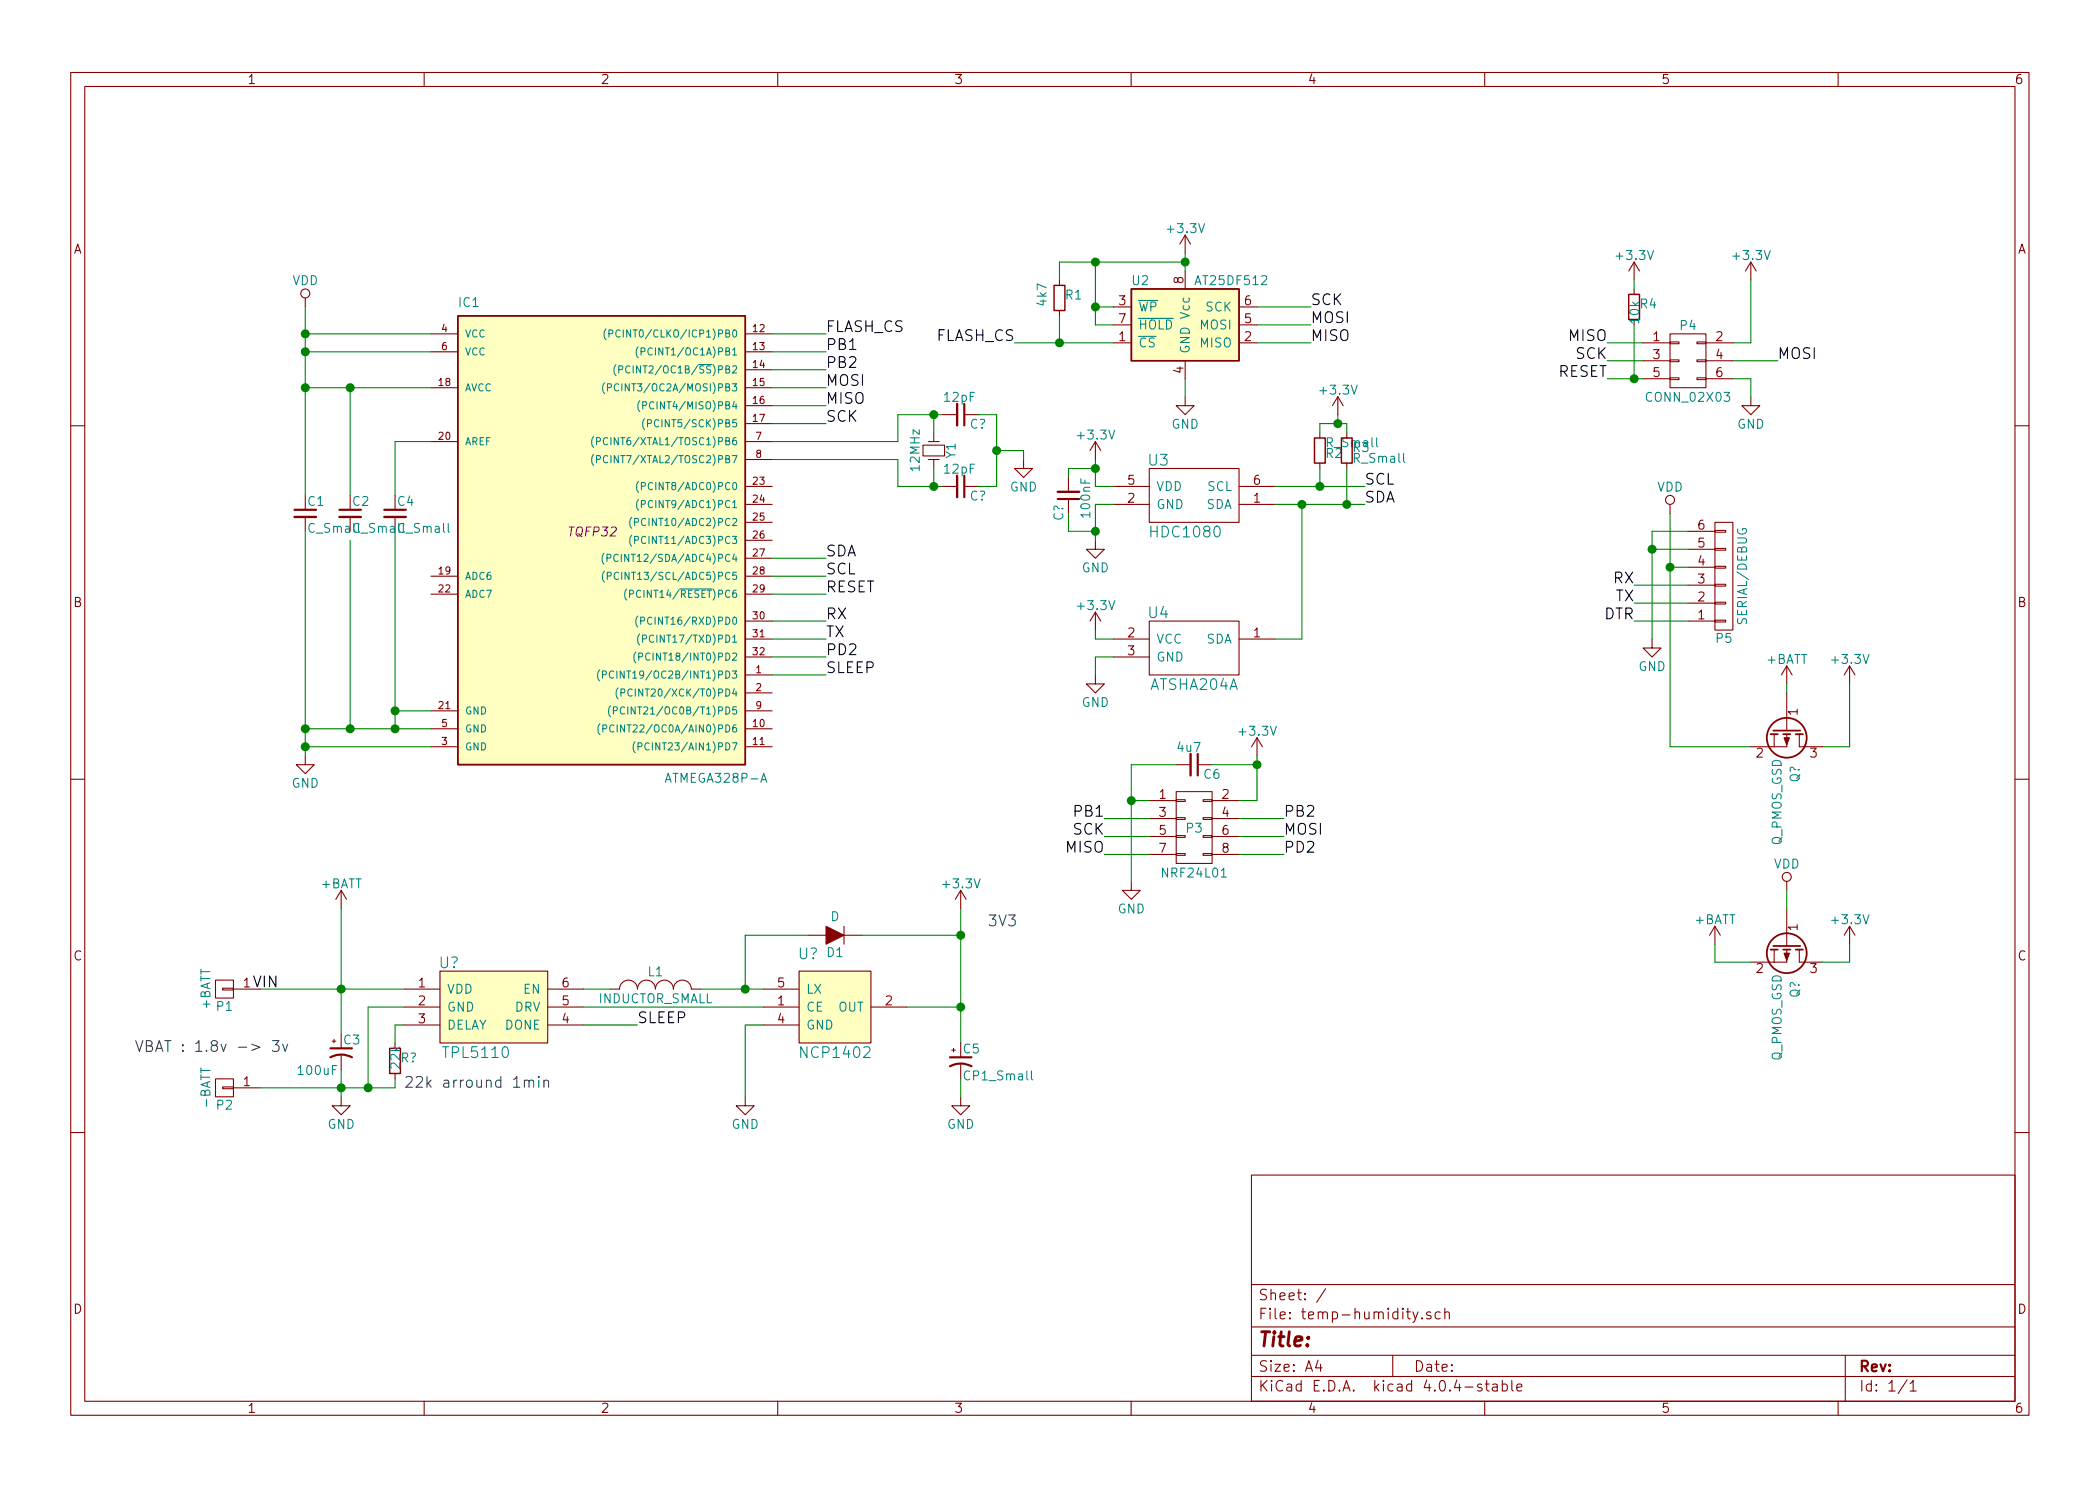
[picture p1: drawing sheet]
EESchema Schematic File Version 2
LIBS:power
LIBS:device
LIBS:transistors
LIBS:conn
LIBS:linear
LIBS:regul
LIBS:74xx
LIBS:cmos4000
LIBS:adc-dac
LIBS:memory
LIBS:xilinx
LIBS:microcontrollers
LIBS:dsp
LIBS:microchip
LIBS:analog_switches
LIBS:motorola
LIBS:texas
LIBS:intel
LIBS:audio
LIBS:interface
LIBS:digital-audio
LIBS:philips
LIBS:display
LIBS:cypress
LIBS:siliconi
LIBS:opto
LIBS:atmel
LIBS:contrib
LIBS:valves
LIBS:hdc1080
LIBS:atsha204a
LIBS:ncp1402
LIBS:tpl5110
LIBS:temp-humidity-cache
EELAYER 25 0
EELAYER END
$Descr A4 11693 8268
encoding utf-8
Sheet 1 1
Title ""
Date ""
Rev ""
Comp ""
Comment1 ""
Comment2 ""
Comment3 ""
Comment4 ""
$EndDescr
$Comp
L HDC1080 U3
U 1 1
P 6650 2800
F 0 "U3" H 6450 3050 60  0000 C CNN
F 1 "HDC1080" H 6600 2650 60  0000 C CNN
F 2 "" H 7450 3150 60  0001 C CNN
F 3 "" H 7450 3150 60  0001 C CNN
	1    6650 2800
	1    0    0    -1  
$EndComp
$Comp
L ATMEGA328P-A IC1
U 1 1
P 3300 2950
F 0 "IC1" H 2550 4200 50  0000 L BNN
F 1 "ATMEGA328P-A" H 3700 1550 50  0000 L BNN
F 2 "TQFP32" H 3300 2950 50  0000 C CIN
F 3 "" H 3300 2950 50  0000 C CNN
	1    3300 2950
	1    0    0    -1  
$EndComp
$Comp
L ATSHA204A U4
U 1 1
P 6650 3600
F 0 "U4" H 6450 3800 60  0000 C CNN
F 1 "ATSHA204A" H 6650 3400 60  0000 C CNN
F 2 "TO_SOT_Packages_SMD:SOT-23_Handsoldering" H 6650 3500 60  0001 C CNN
F 3 "" H 6650 3500 60  0001 C CNN
	1    6650 3600
	1    0    0    -1  
$EndComp
$Comp
L 25LC_EEPROM U2
U 1 1
P 6600 1800
F 0 "U2" H 6300 2050 50  0000 L CNN
F 1 "AT25DF512" H 6650 2050 50  0000 L CNN
F 2 "Housings_SOIC:SOIC-8_3.9x4.9mm_Pitch1.27mm" H 6250 1750 50  0001 C CNN
F 3 "" H 6250 1750 50  0000 C CNN
	1    6600 1800
	1    0    0    -1  
$EndComp
Text Label 7300 1800 0    60   ~ 0
MOSI
Text Label 7300 1900 0    60   ~ 0
MISO
Text Label 7300 1700 0    60   ~ 0
SCK
$Comp
L GND #PWR01
U 1 1
P 6600 2200
F 0 "#PWR01" H 6600 1950 50  0001 C CNN
F 1 "GND" H 6600 2050 50  0000 C CNN
F 2 "" H 6600 2200 50  0000 C CNN
F 3 "" H 6600 2200 50  0000 C CNN
	1    6600 2200
	1    0    0    -1  
$EndComp
$Comp
L GND #PWR02
U 1 1
P 6100 3000
F 0 "#PWR02" H 6100 2750 50  0001 C CNN
F 1 "GND" H 6100 2850 50  0000 C CNN
F 2 "" H 6100 3000 50  0000 C CNN
F 3 "" H 6100 3000 50  0000 C CNN
	1    6100 3000
	1    0    0    -1  
$EndComp
$Comp
L GND #PWR03
U 1 1
P 6100 3750
F 0 "#PWR03" H 6100 3500 50  0001 C CNN
F 1 "GND" H 6100 3600 50  0000 C CNN
F 2 "" H 6100 3750 50  0000 C CNN
F 3 "" H 6100 3750 50  0000 C CNN
	1    6100 3750
	1    0    0    -1  
$EndComp
Text Label 5650 1900 2    60   ~ 0
FLASH_CS
Text Label 7600 2700 0    60   ~ 0
SCL
Text Label 7600 2800 0    60   ~ 0
SDA
$Comp
L R_Small R2
U 1 1
P 7350 2500
F 0 "R2" H 7380 2520 50  0000 L CNN
F 1 "R_Small" H 7380 2460 50  0000 L CNN
F 2 "Resistors_SMD:R_0805_HandSoldering" H 7350 2500 50  0001 C CNN
F 3 "" H 7350 2500 50  0000 C CNN
	1    7350 2500
	1    0    0    1   
$EndComp
$Comp
L R_Small R3
U 1 1
P 7500 2500
F 0 "R3" H 7530 2520 50  0000 L CNN
F 1 "R_Small" H 7530 2460 50  0000 L CNN
F 2 "Resistors_SMD:R_0805_HandSoldering" H 7500 2500 50  0001 C CNN
F 3 "" H 7500 2500 50  0000 C CNN
	1    7500 2500
	1    0    0    -1  
$EndComp
$Comp
L R_Small R1
U 1 1
P 5900 1650
F 0 "R1" H 5930 1670 50  0000 L CNN
F 1 "4k7" V 5800 1600 50  0000 L CNN
F 2 "Resistors_SMD:R_0805_HandSoldering" H 5900 1650 50  0001 C CNN
F 3 "" H 5900 1650 50  0000 C CNN
	1    5900 1650
	1    0    0    -1  
$EndComp
Text Label 4600 3100 0    60   ~ 0
SDA
Text Label 4600 3200 0    60   ~ 0
SCL
Text Label 4600 2150 0    60   ~ 0
MOSI
Text Label 4600 2250 0    60   ~ 0
MISO
Text Label 4600 2350 0    60   ~ 0
SCK
$Comp
L Crystal_Small Y1
U 1 1
P 5200 2500
F 0 "Y1" H 5200 2600 50  0000 C CNN
F 1 "12MHz" H 5200 2400 50  0000 C CNN
F 2 "" H 5200 2500 50  0001 C CNN
F 3 "" H 5200 2500 50  0000 C CNN
	1    5200 2500
	0    1    1    0   
$EndComp
$Comp
L VDD #PWR04
U 1 1
P 1700 1700
F 0 "#PWR04" H 1700 1550 50  0001 C CNN
F 1 "VDD" H 1700 1850 50  0000 C CNN
F 2 "" H 1700 1700 50  0000 C CNN
F 3 "" H 1700 1700 50  0000 C CNN
	1    1700 1700
	1    0    0    -1  
$EndComp
$Comp
L GND #PWR05
U 1 1
P 1700 4200
F 0 "#PWR05" H 1700 3950 50  0001 C CNN
F 1 "GND" H 1700 4050 50  0000 C CNN
F 2 "" H 1700 4200 50  0000 C CNN
F 3 "" H 1700 4200 50  0000 C CNN
	1    1700 4200
	1    0    0    -1  
$EndComp
$Comp
L C_Small C4
U 1 1
P 2200 2850
F 0 "C4" H 2210 2920 50  0000 L CNN
F 1 "C_Small" H 2210 2770 50  0000 L CNN
F 2 "" H 2200 2850 50  0001 C CNN
F 3 "" H 2200 2850 50  0000 C CNN
	1    2200 2850
	1    0    0    -1  
$EndComp
$Comp
L C_Small C2
U 1 1
P 1950 2850
F 0 "C2" H 1960 2920 50  0000 L CNN
F 1 "C_Small" H 1960 2770 50  0000 L CNN
F 2 "Capacitors_SMD:C_0805_HandSoldering" H 1950 2850 50  0001 C CNN
F 3 "" H 1950 2850 50  0000 C CNN
	1    1950 2850
	1    0    0    -1  
$EndComp
$Comp
L C_Small C1
U 1 1
P 1700 2850
F 0 "C1" H 1710 2920 50  0000 L CNN
F 1 "C_Small" H 1710 2770 50  0000 L CNN
F 2 "Capacitors_SMD:C_0805_HandSoldering" H 1700 2850 50  0001 C CNN
F 3 "" H 1700 2850 50  0000 C CNN
	1    1700 2850
	1    0    0    -1  
$EndComp
Text Label 4600 2050 0    60   ~ 0
PB2
$Comp
L CONN_02X04 P3
U 1 1
P 6650 4600
F 0 "P3" H 6650 4600 50  0000 C CNN
F 1 "NRF24L01" H 6650 4350 50  0000 C CNN
F 2 "Pin_Headers:Pin_Header_Straight_2x04" H 6650 3400 50  0001 C CNN
F 3 "" H 6650 3400 50  0000 C CNN
	1    6650 4600
	1    0    0    -1  
$EndComp
$Comp
L GND #PWR06
U 1 1
P 6300 4900
F 0 "#PWR06" H 6300 4650 50  0001 C CNN
F 1 "GND" H 6300 4750 50  0000 C CNN
F 2 "" H 6300 4900 50  0000 C CNN
F 3 "" H 6300 4900 50  0000 C CNN
	1    6300 4900
	1    0    0    -1  
$EndComp
Wire Wire Line
	7000 1800 7300 1800
Wire Wire Line
	7000 1900 7300 1900
Wire Wire Line
	7000 1700 7300 1700
Wire Wire Line
	6600 1400 6600 1450
Wire Wire Line
	6600 1450 6600 1500
Wire Wire Line
	6600 2100 6600 2200
Wire Wire Line
	6200 2800 6100 2800
Wire Wire Line
	6100 2800 6100 2950
Wire Wire Line
	6100 2950 6100 3000
Wire Wire Line
	6100 2700 6200 2700
Wire Wire Line
	6100 2550 6100 2600
Wire Wire Line
	6100 2600 6100 2700
Wire Wire Line
	6200 3550 6100 3550
Wire Wire Line
	6100 3550 6100 3500
Wire Wire Line
	6200 3650 6100 3650
Wire Wire Line
	6100 3650 6100 3750
Wire Wire Line
	6200 1700 6100 1700
Wire Wire Line
	6100 1450 6100 1700
Wire Wire Line
	6100 1700 6100 1800
Wire Wire Line
	5900 1450 6100 1450
Wire Wire Line
	6100 1450 6600 1450
Connection ~ 6600 1450
Wire Wire Line
	6100 1800 6200 1800
Connection ~ 6100 1700
Wire Wire Line
	5650 1900 5900 1900
Wire Wire Line
	5900 1900 6200 1900
Wire Wire Line
	7100 2800 7250 2800
Wire Wire Line
	7250 2800 7500 2800
Wire Wire Line
	7500 2800 7600 2800
Wire Wire Line
	7250 2800 7250 3550
Wire Wire Line
	7250 3550 7100 3550
Wire Wire Line
	7100 2700 7350 2700
Wire Wire Line
	7350 2700 7600 2700
Connection ~ 7250 2800
Wire Wire Line
	7350 2600 7350 2700
Connection ~ 7350 2700
Wire Wire Line
	7500 2600 7500 2800
Connection ~ 7500 2800
Wire Wire Line
	5900 1750 5900 1900
Connection ~ 5900 1900
Wire Wire Line
	5900 1450 5900 1550
Connection ~ 6100 1450
Wire Wire Line
	7350 2400 7350 2350
Wire Wire Line
	7350 2350 7450 2350
Wire Wire Line
	7450 2350 7500 2350
Wire Wire Line
	7500 2350 7500 2400
Wire Wire Line
	7450 2300 7450 2350
Connection ~ 7450 2350
Wire Wire Line
	4300 2150 4600 2150
Wire Wire Line
	4300 2250 4600 2250
Wire Wire Line
	4300 2350 4600 2350
Wire Wire Line
	4300 3100 4600 3100
Wire Wire Line
	4300 3200 4600 3200
Wire Wire Line
	4300 2450 5000 2450
Wire Wire Line
	5000 2450 5000 2300
Wire Wire Line
	5000 2300 5200 2300
Wire Wire Line
	5200 2300 5250 2300
Wire Wire Line
	5200 2300 5200 2400
Wire Wire Line
	4300 2550 5000 2550
Wire Wire Line
	5000 2550 5000 2700
Wire Wire Line
	5000 2700 5200 2700
Wire Wire Line
	5200 2700 5250 2700
Wire Wire Line
	5200 2700 5200 2600
Wire Wire Line
	2400 1850 1700 1850
Wire Wire Line
	1700 1700 1700 1850
Wire Wire Line
	1700 1850 1700 1950
Wire Wire Line
	1700 1950 1700 2150
Wire Wire Line
	1700 2150 1700 2750
Wire Wire Line
	1700 1950 2400 1950
Connection ~ 1700 1850
Wire Wire Line
	1700 2150 1950 2150
Wire Wire Line
	1950 2150 2400 2150
Connection ~ 1700 1950
Wire Wire Line
	1700 4150 2400 4150
Wire Wire Line
	1700 2950 1700 4050
Wire Wire Line
	1700 4050 1700 4150
Wire Wire Line
	1700 4150 1700 4200
Wire Wire Line
	1700 4050 1950 4050
Wire Wire Line
	1950 4050 2200 4050
Wire Wire Line
	2200 4050 2400 4050
Connection ~ 1700 4150
Wire Wire Line
	2400 2450 2200 2450
Wire Wire Line
	2200 2450 2200 2750
Wire Wire Line
	2400 3950 2200 3950
Wire Wire Line
	2200 2950 2200 3950
Wire Wire Line
	2200 3950 2200 4050
Connection ~ 1700 2150
Wire Wire Line
	1950 2750 1950 2150
Connection ~ 1950 2150
Connection ~ 2200 4050
Connection ~ 2200 3950
Wire Wire Line
	1950 3000 1950 4050
Connection ~ 1950 4050
Connection ~ 1700 4050
Wire Wire Line
	4300 2050 4600 2050
Wire Wire Line
	7000 4450 6900 4450
Wire Wire Line
	7000 4200 7000 4250
Wire Wire Line
	7000 4250 7000 4450
Wire Wire Line
	6400 4450 6300 4450
Wire Wire Line
	6300 4250 6300 4450
Wire Wire Line
	6300 4450 6300 4900
Wire Wire Line
	6400 4550 6150 4550
Wire Wire Line
	6400 4650 6150 4650
Wire Wire Line
	6400 4750 6150 4750
Wire Wire Line
	6900 4550 7150 4550
Wire Wire Line
	6900 4650 7150 4650
Wire Wire Line
	6900 4750 7150 4750
Text Label 6150 4750 2    60   ~ 0
MISO
Text Label 6150 4650 2    60   ~ 0
SCK
Text Label 7150 4650 0    60   ~ 0
MOSI
$Comp
L C_Small C6
U 1 1
P 6650 4250
F 0 "C6" V 6700 4300 50  0000 L CNN
F 1 "4u7" V 6550 4150 50  0000 L CNN
F 2 "" H 6650 4250 50  0001 C CNN
F 3 "" H 6650 4250 50  0000 C CNN
	1    6650 4250
	0    1    1    0   
$EndComp
Wire Wire Line
	6750 4250 7000 4250
Connection ~ 7000 4250
Wire Wire Line
	6550 4250 6300 4250
Connection ~ 6300 4450
$Comp
L CONN_02X03 P4
U 1 1
P 9400 2000
F 0 "P4" H 9400 2200 50  0000 C CNN
F 1 "CONN_02X03" H 9400 1800 50  0000 C CNN
F 2 "Pin_Headers:Pin_Header_Straight_2x03" H 9400 800 50  0001 C CNN
F 3 "" H 9400 800 50  0000 C CNN
	1    9400 2000
	1    0    0    -1  
$EndComp
Wire Wire Line
	9650 1900 9750 1900
Wire Wire Line
	9750 1900 9750 1550
$Comp
L GND #PWR07
U 1 1
P 9750 2200
F 0 "#PWR07" H 9750 1950 50  0001 C CNN
F 1 "GND" H 9750 2050 50  0000 C CNN
F 2 "" H 9750 2200 50  0000 C CNN
F 3 "" H 9750 2200 50  0000 C CNN
	1    9750 2200
	1    0    0    -1  
$EndComp
Wire Wire Line
	9650 2100 9750 2100
Wire Wire Line
	9750 2100 9750 2200
Wire Wire Line
	9650 2000 9900 2000
Text Label 9900 2000 0    60   ~ 0
MOSI
Wire Wire Line
	9150 1900 8950 1900
Text Label 8950 1900 2    60   ~ 0
MISO
Wire Wire Line
	9150 2000 8950 2000
Text Label 8950 2000 2    60   ~ 0
SCK
Wire Wire Line
	8950 2100 9100 2100
Wire Wire Line
	9100 2100 9150 2100
Text Label 8950 2100 2    60   ~ 0
RESET
Wire Wire Line
	4300 3300 4600 3300
Text Label 4600 3300 0    60   ~ 0
RESET
$Comp
L R_Small R4
U 1 1
P 9100 1700
F 0 "R4" H 9130 1720 50  0000 L CNN
F 1 "10k" V 9100 1600 50  0000 L CNN
F 2 "Resistors_SMD:R_0805_HandSoldering" H 9100 1700 50  0001 C CNN
F 3 "" H 9100 1700 50  0000 C CNN
	1    9100 1700
	1    0    0    -1  
$EndComp
Wire Wire Line
	9100 1800 9100 2100
Connection ~ 9100 2100
Wire Wire Line
	9100 1550 9100 1600
$Comp
L CONN_01X06 P5
U 1 1
P 9600 3200
F 0 "P5" H 9600 3550 50  0000 C CNN
F 1 "SERIAL/DEBUG" V 9700 3200 50  0000 C CNN
F 2 "Pin_Headers:Pin_Header_Straight_1x06" H 9600 3200 50  0001 C CNN
F 3 "" H 9600 3200 50  0000 C CNN
	1    9600 3200
	1    0    0    1   
$EndComp
$Comp
L GND #PWR08
U 1 1
P 9200 3550
F 0 "#PWR08" H 9200 3300 50  0001 C CNN
F 1 "GND" H 9200 3400 50  0000 C CNN
F 2 "" H 9200 3550 50  0000 C CNN
F 3 "" H 9200 3550 50  0000 C CNN
	1    9200 3550
	1    0    0    -1  
$EndComp
Wire Wire Line
	9400 2950 9200 2950
Wire Wire Line
	9200 2950 9200 3050
Wire Wire Line
	9200 3050 9200 3550
Wire Wire Line
	9400 3050 9200 3050
Connection ~ 9200 3050
Wire Wire Line
	9400 3150 9300 3150
Wire Wire Line
	9300 2850 9300 3150
Wire Wire Line
	9300 3150 9300 4150
Wire Wire Line
	9400 3250 9100 3250
Wire Wire Line
	9400 3350 9100 3350
Wire Wire Line
	9400 3450 9100 3450
Text Label 9100 3250 2    60   ~ 0
RX
Text Label 9100 3350 2    60   ~ 0
TX
Text Label 9100 3450 2    60   ~ 0
DTR
Text Label 6150 4550 2    60   ~ 0
PB1
Wire Wire Line
	4300 1950 4600 1950
Text Label 4600 1950 0    60   ~ 0
PB1
Text Label 7150 4550 0    60   ~ 0
PB2
Text Label 7150 4750 0    60   ~ 0
PD2
Wire Wire Line
	4300 3650 4600 3650
Text Label 4600 3650 0    60   ~ 0
PD2
Wire Wire Line
	4300 1850 4600 1850
Text Label 4600 1850 0    60   ~ 0
FLASH_CS
Wire Wire Line
	4300 3450 4600 3450
Wire Wire Line
	4300 3550 4600 3550
Text Label 4600 3450 0    60   ~ 0
RX
Text Label 4600 3550 0    60   ~ 0
TX
$Comp
L GND #PWR09
U 1 1
P 4150 6100
F 0 "#PWR09" H 4150 5850 50  0001 C CNN
F 1 "GND" H 4150 5950 50  0000 C CNN
F 2 "" H 4150 6100 50  0000 C CNN
F 3 "" H 4150 6100 50  0000 C CNN
	1    4150 6100
	1    0    0    -1  
$EndComp
Wire Wire Line
	4250 5700 4150 5700
Wire Wire Line
	4150 5700 4150 6100
Wire Wire Line
	5350 5600 5050 5600
Wire Wire Line
	5350 5050 5350 5200
Wire Wire Line
	5350 5200 5350 5600
Wire Wire Line
	5350 5600 5350 5800
$Comp
L D D1
U 1 1
P 4650 5200
F 0 "D1" H 4650 5300 50  0000 C CNN
F 1 "D" H 4650 5100 50  0000 C CNN
F 2 "" H 4650 5200 50  0001 C CNN
F 3 "" H 4650 5200 50  0000 C CNN
	1    4650 5200
	-1   0    0    1   
$EndComp
Wire Wire Line
	4800 5200 5350 5200
Connection ~ 5350 5200
Wire Wire Line
	3900 5500 4150 5500
Wire Wire Line
	4150 5500 4250 5500
Wire Wire Line
	4150 5500 4150 5200
Wire Wire Line
	4150 5200 4500 5200
$Comp
L INDUCTOR_SMALL L1
U 1 1
P 3650 5500
F 0 "L1" H 3650 5600 50  0000 C CNN
F 1 "INDUCTOR_SMALL" H 3650 5450 50  0000 C CNN
F 2 "Inductors:Inductor_1212" H 3650 5500 50  0001 C CNN
F 3 "" H 3650 5500 50  0000 C CNN
	1    3650 5500
	1    0    0    -1  
$EndComp
Connection ~ 4150 5500
$Comp
L CP1_Small C3
U 1 1
P 1900 5850
F 0 "C3" H 1910 5920 50  0000 L CNN
F 1 "100uF" H 1650 5750 50  0000 L CNN
F 2 "" H 1900 5850 50  0001 C CNN
F 3 "" H 1900 5850 50  0000 C CNN
	1    1900 5850
	1    0    0    -1  
$EndComp
$Comp
L CP1_Small C5
U 1 1
P 5350 5900
F 0 "C5" H 5360 5970 50  0000 L CNN
F 1 "CP1_Small" H 5360 5820 50  0000 L CNN
F 2 "" H 5350 5900 50  0001 C CNN
F 3 "" H 5350 5900 50  0000 C CNN
	1    5350 5900
	1    0    0    -1  
$EndComp
$Comp
L GND #PWR010
U 1 1
P 5350 6100
F 0 "#PWR010" H 5350 5850 50  0001 C CNN
F 1 "GND" H 5350 5950 50  0000 C CNN
F 2 "" H 5350 6100 50  0000 C CNN
F 3 "" H 5350 6100 50  0000 C CNN
	1    5350 6100
	1    0    0    -1  
$EndComp
Wire Wire Line
	5350 6000 5350 6100
Connection ~ 5350 5600
$Comp
L GND #PWR011
U 1 1
P 1900 6100
F 0 "#PWR011" H 1900 5850 50  0001 C CNN
F 1 "GND" H 1900 5950 50  0000 C CNN
F 2 "" H 1900 6100 50  0000 C CNN
F 3 "" H 1900 6100 50  0000 C CNN
	1    1900 6100
	1    0    0    -1  
$EndComp
Wire Wire Line
	1900 5950 1900 6050
Wire Wire Line
	1900 6050 1900 6100
Wire Wire Line
	1450 5500 1900 5500
Wire Wire Line
	1900 5500 2250 5500
Wire Wire Line
	1900 5050 1900 5500
Wire Wire Line
	1900 5500 1900 5750
Connection ~ 1900 5500
Text Label 1550 5500 2    60   ~ 0
VIN
Text Notes 750  5850 0    60   ~ 0
VBAT : 1.8v -> 3v
$Comp
L CONN_01X01 P1
U 1 1
P 1250 5500
F 0 "P1" H 1250 5600 50  0000 C CNN
F 1 "+BATT" V 1350 5500 50  0000 C CNN
F 2 "Pin_Headers:Pin_Header_Straight_1x01" H 1250 5500 50  0001 C CNN
F 3 "" H 1250 5500 50  0000 C CNN
	1    1250 5500
	-1   0    0    1   
$EndComp
$Comp
L CONN_01X01 P2
U 1 1
P 1250 6050
F 0 "P2" H 1250 6150 50  0000 C CNN
F 1 "-BATT" V 1350 6050 50  0000 C CNN
F 2 "Pin_Headers:Pin_Header_Straight_1x01" H 1250 6050 50  0001 C CNN
F 3 "" H 1250 6050 50  0000 C CNN
	1    1250 6050
	-1   0    0    1   
$EndComp
Wire Wire Line
	1450 6050 1900 6050
Wire Wire Line
	1900 6050 2050 6050
Wire Wire Line
	2050 6050 2200 6050
Connection ~ 1900 6050
Text Notes 5500 5150 0    60   ~ 0
3V3
$Comp
L +3.3V #PWR013
U 1 1
P 5350 5050
F 0 "#PWR013" H 5350 4900 50  0001 C CNN
F 1 "+3.3V" H 5350 5190 50  0000 C CNN
F 2 "" H 5350 5050 50  0000 C CNN
F 3 "" H 5350 5050 50  0000 C CNN
	1    5350 5050
	1    0    0    -1  
$EndComp
$Comp
L +3.3V #PWR014
U 1 1
P 7000 4200
F 0 "#PWR014" H 7000 4050 50  0001 C CNN
F 1 "+3.3V" H 7000 4340 50  0000 C CNN
F 2 "" H 7000 4200 50  0000 C CNN
F 3 "" H 7000 4200 50  0000 C CNN
	1    7000 4200
	1    0    0    -1  
$EndComp
$Comp
L +3.3V #PWR015
U 1 1
P 7450 2300
F 0 "#PWR015" H 7450 2150 50  0001 C CNN
F 1 "+3.3V" H 7450 2440 50  0000 C CNN
F 2 "" H 7450 2300 50  0000 C CNN
F 3 "" H 7450 2300 50  0000 C CNN
	1    7450 2300
	1    0    0    -1  
$EndComp
$Comp
L +3.3V #PWR017
U 1 1
P 9100 1550
F 0 "#PWR017" H 9100 1400 50  0001 C CNN
F 1 "+3.3V" H 9100 1690 50  0000 C CNN
F 2 "" H 9100 1550 50  0000 C CNN
F 3 "" H 9100 1550 50  0000 C CNN
	1    9100 1550
	1    0    0    -1  
$EndComp
$Comp
L +3.3V #PWR018
U 1 1
P 9750 1550
F 0 "#PWR018" H 9750 1400 50  0001 C CNN
F 1 "+3.3V" H 9750 1690 50  0000 C CNN
F 2 "" H 9750 1550 50  0000 C CNN
F 3 "" H 9750 1550 50  0000 C CNN
	1    9750 1550
	1    0    0    -1  
$EndComp
$Comp
L +3.3V #PWR019
U 1 1
P 6600 1400
F 0 "#PWR019" H 6600 1250 50  0001 C CNN
F 1 "+3.3V" H 6600 1540 50  0000 C CNN
F 2 "" H 6600 1400 50  0000 C CNN
F 3 "" H 6600 1400 50  0000 C CNN
	1    6600 1400
	1    0    0    -1  
$EndComp
$Comp
L +3.3V #PWR021
U 1 1
P 6100 3500
F 0 "#PWR021" H 6100 3350 50  0001 C CNN
F 1 "+3.3V" H 6100 3640 50  0000 C CNN
F 2 "" H 6100 3500 50  0000 C CNN
F 3 "" H 6100 3500 50  0000 C CNN
	1    6100 3500
	1    0    0    -1  
$EndComp
$Comp
L VDD #PWR?
U 1 1
P 9300 2850
F 0 "#PWR?" H 9300 2700 50  0001 C CNN
F 1 "VDD" H 9300 3000 50  0000 C CNN
F 2 "" H 9300 2850 50  0000 C CNN
F 3 "" H 9300 2850 50  0000 C CNN
	1    9300 2850
	1    0    0    -1  
$EndComp
$Comp
L +BATT #PWR?
U 1 1
P 1900 5050
F 0 "#PWR?" H 1900 4900 50  0001 C CNN
F 1 "+BATT" H 1900 5190 50  0000 C CNN
F 2 "" H 1900 5050 50  0000 C CNN
F 3 "" H 1900 5050 50  0000 C CNN
	1    1900 5050
	1    0    0    -1  
$EndComp
Wire Wire Line
	9300 4150 9750 4150
Connection ~ 9300 3150
$Comp
L +3.3V #PWR?
U 1 1
P 10300 3800
F 0 "#PWR?" H 10300 3650 50  0001 C CNN
F 1 "+3.3V" H 10300 3940 50  0000 C CNN
F 2 "" H 10300 3800 50  0000 C CNN
F 3 "" H 10300 3800 50  0000 C CNN
	1    10300 3800
	1    0    0    -1  
$EndComp
Wire Wire Line
	10150 4150 10300 4150
Wire Wire Line
	10300 4150 10300 3800
$Comp
L +BATT #PWR?
U 1 1
P 9950 3800
F 0 "#PWR?" H 9950 3650 50  0001 C CNN
F 1 "+BATT" H 9950 3940 50  0000 C CNN
F 2 "" H 9950 3800 50  0000 C CNN
F 3 "" H 9950 3800 50  0000 C CNN
	1    9950 3800
	1    0    0    -1  
$EndComp
Wire Wire Line
	9950 3800 9950 3850
$Comp
L Q_PMOS_GSD Q?
U 1 1
P 9950 4050
F 0 "Q?" H 10250 4100 50  0000 R CNN
F 1 "Q_PMOS_GSD" H 10600 4000 50  0000 R CNN
F 2 "" H 10150 4150 50  0000 C CNN
F 3 "" H 9950 4050 50  0000 C CNN
	1    9950 4050
	0    1    1    0   
$EndComp
$Comp
L C_Small C?
U 1 1
P 5350 2300
F 0 "C?" V 5400 2350 50  0000 L CNN
F 1 "12pF" V 5250 2200 50  0000 L CNN
F 2 "" H 5350 2300 50  0001 C CNN
F 3 "" H 5350 2300 50  0000 C CNN
	1    5350 2300
	0    1    1    0   
$EndComp
$Comp
L C_Small C?
U 1 1
P 5350 2700
F 0 "C?" V 5400 2750 50  0000 L CNN
F 1 "12pF" V 5250 2600 50  0000 L CNN
F 2 "" H 5350 2700 50  0001 C CNN
F 3 "" H 5350 2700 50  0000 C CNN
	1    5350 2700
	0    1    1    0   
$EndComp
$Comp
L GND #PWR?
U 1 1
P 5700 2550
F 0 "#PWR?" H 5700 2300 50  0001 C CNN
F 1 "GND" H 5700 2400 50  0000 C CNN
F 2 "" H 5700 2550 50  0000 C CNN
F 3 "" H 5700 2550 50  0000 C CNN
	1    5700 2550
	1    0    0    -1  
$EndComp
Wire Wire Line
	5450 2300 5550 2300
Wire Wire Line
	5550 2300 5550 2500
Wire Wire Line
	5550 2500 5550 2700
Wire Wire Line
	5550 2700 5450 2700
Wire Wire Line
	5700 2550 5700 2500
Wire Wire Line
	5700 2500 5550 2500
Connection ~ 5550 2500
Connection ~ 5200 2300
Connection ~ 5200 2700
$Comp
L +3.3V #PWR020
U 1 1
P 6100 2550
F 0 "#PWR020" H 6100 2400 50  0001 C CNN
F 1 "+3.3V" H 6100 2690 50  0000 C CNN
F 2 "" H 6100 2550 50  0000 C CNN
F 3 "" H 6100 2550 50  0000 C CNN
	1    6100 2550
	1    0    0    -1  
$EndComp
Wire Wire Line
	5950 2650 5950 2600
Wire Wire Line
	5950 2600 6100 2600
Connection ~ 6100 2600
$Comp
L C_Small C?
U 1 1
P 5950 2750
F 0 "C?" V 6000 2800 50  0000 L CNN
F 1 "100nF" V 5850 2650 50  0000 L CNN
F 2 "" H 5950 2750 50  0001 C CNN
F 3 "" H 5950 2750 50  0000 C CNN
	1    5950 2750
	-1   0    0    1   
$EndComp
Wire Wire Line
	5950 2850 5950 2950
Wire Wire Line
	5950 2950 6100 2950
Connection ~ 6100 2950
$Comp
L TPL5110 U?
U 1 1
P 2750 5600
F 0 "U?" H 2500 5850 60  0000 C CNN
F 1 "TPL5110" H 2650 5350 60  0000 C CNN
F 2 "" H 2700 5500 60  0001 C CNN
F 3 "" H 2700 5500 60  0001 C CNN
	1    2750 5600
	1    0    0    -1  
$EndComp
Wire Wire Line
	3400 5500 3250 5500
Wire Wire Line
	2250 5600 2050 5600
Wire Wire Line
	2050 5600 2050 6050
$Comp
L R_Small R?
U 1 1
P 2200 5900
F 0 "R?" H 2230 5920 50  0000 L CNN
F 1 "22k" V 2200 5850 50  0000 L CNN
F 2 "Resistors_SMD:R_0805_HandSoldering" H 2200 5900 50  0001 C CNN
F 3 "" H 2200 5900 50  0000 C CNN
	1    2200 5900
	1    0    0    -1  
$EndComp
Wire Wire Line
	2250 5700 2200 5700
Wire Wire Line
	2200 5700 2200 5800
Wire Wire Line
	2200 6050 2200 6000
Connection ~ 2050 6050
$Comp
L NCP1402 U?
U 1 1
P 4650 5600
F 0 "U?" H 4500 5900 60  0000 C CNN
F 1 "NCP1402" H 4650 5350 60  0000 C CNN
F 2 "" H 4650 5600 60  0001 C CNN
F 3 "" H 4650 5600 60  0001 C CNN
	1    4650 5600
	1    0    0    -1  
$EndComp
Wire Wire Line
	4250 5600 3250 5600
Wire Wire Line
	4300 3750 4600 3750
Text Label 4600 3750 0    60   ~ 0
SLEEP
Wire Wire Line
	3250 5700 3550 5700
Text Label 3550 5700 0    60   ~ 0
SLEEP
Text Notes 2250 6050 0    60   ~ 0
22k arround 1min
$Comp
L Q_PMOS_GSD Q?
U 1 1
P 9950 5250
F 0 "Q?" H 10250 5300 50  0000 R CNN
F 1 "Q_PMOS_GSD" H 10600 5200 50  0000 R CNN
F 2 "" H 10150 5350 50  0000 C CNN
F 3 "" H 9950 5250 50  0000 C CNN
	1    9950 5250
	0    1    1    0   
$EndComp
$Comp
L VDD #PWR?
U 1 1
P 9950 4950
F 0 "#PWR?" H 9950 4800 50  0001 C CNN
F 1 "VDD" H 9950 5100 50  0000 C CNN
F 2 "" H 9950 4950 50  0000 C CNN
F 3 "" H 9950 4950 50  0000 C CNN
	1    9950 4950
	1    0    0    -1  
$EndComp
$Comp
L +BATT #PWR?
U 1 1
P 9550 5250
F 0 "#PWR?" H 9550 5100 50  0001 C CNN
F 1 "+BATT" H 9550 5390 50  0000 C CNN
F 2 "" H 9550 5250 50  0000 C CNN
F 3 "" H 9550 5250 50  0000 C CNN
	1    9550 5250
	1    0    0    -1  
$EndComp
$Comp
L +3.3V #PWR?
U 1 1
P 10300 5250
F 0 "#PWR?" H 10300 5100 50  0001 C CNN
F 1 "+3.3V" H 10300 5390 50  0000 C CNN
F 2 "" H 10300 5250 50  0000 C CNN
F 3 "" H 10300 5250 50  0000 C CNN
	1    10300 5250
	1    0    0    -1  
$EndComp
Wire Wire Line
	9950 4950 9950 5050
Wire Wire Line
	9750 5350 9550 5350
Wire Wire Line
	9550 5350 9550 5250
Wire Wire Line
	10150 5350 10300 5350
Wire Wire Line
	10300 5350 10300 5250
$EndSCHEMATC
